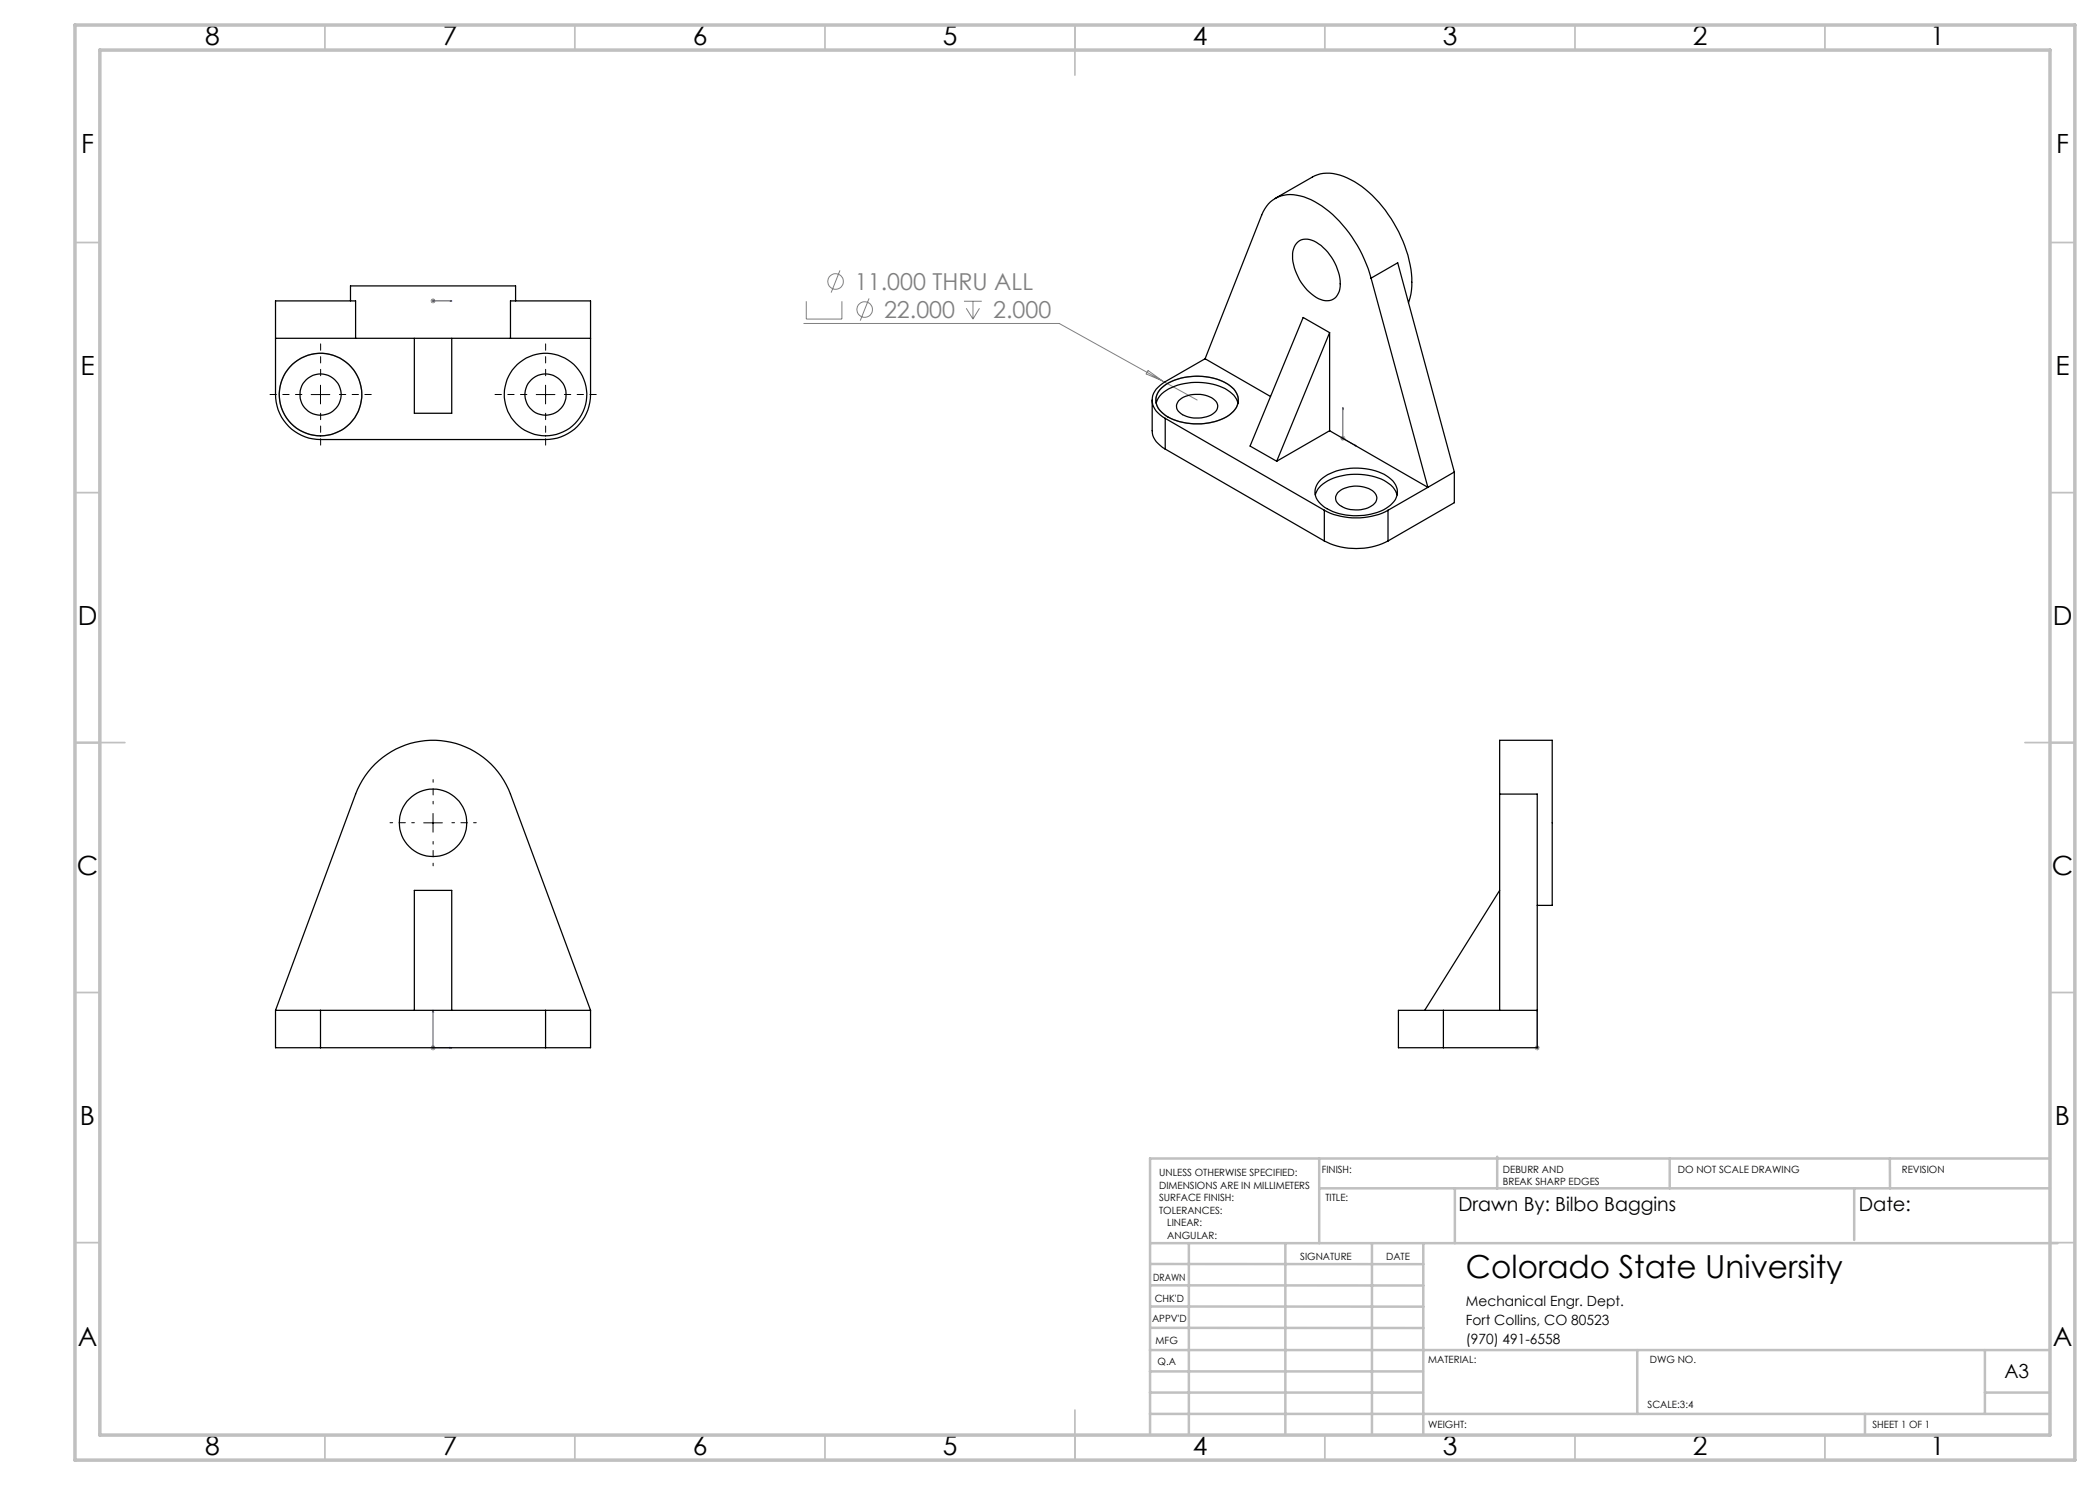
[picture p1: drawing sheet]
<svg xmlns="http://www.w3.org/2000/svg" width="420mm" height="297mm" viewBox="0 0 420 297" stroke-linecap="round" stroke-linejoin="round" font-family="sans-serif">
<g fill="none" stroke="#808080" stroke-width=".2">
<path d="M86.3 59.8l.7 .7M86.6 59.7v1M87 59.8l-.7 .7M168 54.1l-1.8 4.4M173.8 59.7l-1.8 4.4M86.1 60.2h1M160.8 64.7h51l20.7 11.5M161.3 60.3v3.5h7.1v-3.5M192.8 60.3h3.6M193.3 61.7l1.3 2.1M194.6 60.3v3.5M195.9 61.7l-1.3 2.1"/>
<path d="M229.6 74.1l2.9 2.1-3.3-1.4zM232.5 76.2l6.9 3.8M268.1 87.7h1M268.2 87.3l.7 .7M268.6 87.2v1M268.9 87.3l-.7 .7M86.1 209.5h1M86.3 209.2l.7 .7M86.6 209.1v1M87 209.2l-.7 .7M306.9 209.5h1M307.1 209.2l.7 .7"/>
<path d="M307.4 209.1v1M307.8 209.2l-.7 .7"/>
<circle cx="167.1" cy="56.3" r="1.55"/>
<circle cx="172.9" cy="61.9" r="1.55"/>
</g>
<g fill="none" stroke="#00f" stroke-width=".2">
<path d="M86.5 60.2h.2zM86.6 60.2h.1M86.6 60.2h3.8M90.4 60.2h-.4h.4M268.6 81.5v6.2l2.7 1.5M268.6 81.5v.3zM271 89l.3 .2-.3-.1zM86.6 202v7.5h3.8M86.6 202l.1 .4h-.2zM90 209.5h.4l-.4 .2zM307.4 209.5v.2zM307.4 202v.4v-.4"/>
<path d="M307.4 209.5h.1M307.4 202v7.5"/>
</g>
<g fill="none" stroke="#808080" stroke-width=".25">
<path d="M232.4 77.5a11.8 11.8 0 0 1 9.7-2 7 7 0 0 1 5.4 3.6 3.4 3.4 0 0 1-1.7 3.9 12.7 12.7 0 0 1-12.8 0 3.3 3.3 0 0 1-.6-5.5z"/>
<circle cx="64.1" cy="78.9" r="8.2"/>
</g>
<path d="M82.9 164.5h-4.9M86.6 160.8v-4.9M86.6 168.3v4.9M90.4 164.5h4.8" fill="none" stroke="#000" stroke-width=".2" stroke-dasharray="15.2 1.3 1.3 1.3" stroke-dashoffset="14.7"/>
<path d="M62.2 78.9h3.8M64.1 77v3.8M107.2 78.9h3.8M109.1 77v3.8M84.7 164.6h3.8M86.6 162.7v3.7" fill="none" stroke="#000" stroke-width=".2"/>
<g fill="none" stroke="#c0c0c0" stroke-width=".35">
<path d="M65 5v5M115 5v5M165 5v5M215 5v10M265 5v5M315 5v5M365 5v5M15 48.5h5M410 48.5h5M15 98.5h5M410 98.5h5M15 148.5h10"/>
<path d="M405 148.5h10M15 198.5h5M410 198.5h5M15 248.5h5M410 248.5h5M65 287v5M115 287v5M165 287v5M215 282v10M265 287v5M315 287v5M365 287v5"/>
</g>
<g fill="none" stroke="#c0c0c0" stroke-width=".5">
<path d="M263.8 231.7v16.9M263.8 237.7h146.2M291 237.7v10.9M299.4 231.3v6.4M333.9 231.7v6M370.8 237.7v10.3M378 231.7v6M410 231.7h-180v55.2M230.1 248.6h181.4M230.1 257.1h54.6M230.1 252.8h54.6M237.8 248.8v38.2"/>
<path d="M257.1 248.6v38.2M274.4 248.8v38.2M284.7 248.6v38.2M230 278.5h54.6M230 274.3h54.6M230 270h180M230 265.6h54.7M230.1 261.3h54.6M327.4 270v12.8M397 278.5h13M397 270v12.8M230 282.8h180"/>
<path d="M373 282.8v4.2"/>
</g>
<path d="M15 5h400v287h-400zM20 10h390v277h-390z" fill="none" stroke="#c0c0c0" stroke-width=".7"/>
<path d="M60.4 78.9h-6.4M64.1 75.1v-6.3M67.9 78.9h6.3M105.4 78.9h-6.4M109.1 75.1v-6.3M112.9 78.9h6.3M64.1 82.6v6.4M109.1 82.6v6.4" fill="none" stroke="#000" stroke-width=".2" stroke-dasharray="15.2 1.3 1.3 1.3" stroke-dashoffset="14"/>
<g fill="#00f">
<path d="M90 209.5h.4l-.4 .2zM86.6 202l.1 .4h-.2zM90 60.2h.4zM86.5 60.2h.2zM271 89l.3 .2-.3-.1zM268.6 81.5v.3z"/>
<path d="M307.4 209.5v.2zM307.4 202v.4z"/>
</g>
<g fill="none" stroke="#000" stroke-width=".25">
<path d="M255 39.7l7.5-4.3a7.8 7.8 0 0 1 7.7 .5 24.3 24.3 0 0 1 10.4 12.4 17.8 17.8 0 0 1 1.2 12l-.1 .3M259.3 48.6a3 3 0 0 1 4-.1 10.2 10.2 0 0 1 4.7 9.3 2.73 2.73 0 0 1-4.3 2 10.1 10.1 0 0 1-5.1-9.6l.3-.8zM274.2 55.6a25.6 25.6 0 0 0-11.3-15.3 8.7 8.7 0 0 0-7.3-.9 6.1 6.1 0 0 0-3.3 3.6l-11.3 28.8M274.2 55.6l11.4 41.9M274.2 55.6l5.3-3 11.4 41.8M55.1 67.7h16M70.1 60.2v-3h33v3M71.1 67.7h31M71.1 67.7v-7.5h-16v18.7a9 9 0 0 0 9 9h45a9 9 0 0 0 9-9v-18.7h-16v7.5M82.9 67.7v15h7.4v-15M102.1 67.7h16M232 77.9a10.9 10.9 0 0 1 9.1-2.6 8.7 8.7 0 0 1 6 2.9 3.3 3.3 0 0 1-1.2 4.8 12.7 12.7 0 0 1-12.8 .1 3.4 3.4 0 0 1-1.6-4.4z"/>
<path d="M241 71.8l-8 4.5a4.2 4.2 0 0 0-2.5 4.6l.7 1.3 1.8 1.5M241 71.8l13.1 7.5M265.9 66.5v19.6M265.9 66.5l-5.3-3-10.6 25.7 5.3 3M265.9 66.5l-10.6 25.7M230.4 80v6.1a4.4 4.4 0 0 0 2.6 3.7M231.2 80.6a5.1 5.1 0 0 1 3.6-3.3 12.6 12.6 0 0 1 11.2 1l1.1 1.1 .5 1.2M233 83.7l31.9 18.4M233 83.7v6.1M233 89.8l31.9 18.4M235.7 80.1a5.9 5.9 0 0 1 7.3-.1 1.66 1.66 0 0 1-.5 2.8 5.9 5.9 0 0 1-6.9-.6l-.3-.6v-.6zM263.1 99a5.5 5.5 0 0 1 4.2-3.6 13 13 0 0 1 10 1l1.3 1 .8 1.6"/>
<path d="M264.2 95.9a12.1 12.1 0 0 1 10.8-1.7 6 6 0 0 1 4.4 3.6 3.7 3.7 0 0 1-2.2 3.9 12.3 12.3 0 0 1-12.7-.6 3.2 3.2 0 0 1-.3-5.2zM265.9 86.1l19.7 11.4M265.9 86.1l-10.6 6.1M267.5 98.5a5.8 5.8 0 0 1 7.5 .2 1.77 1.77 0 0 1-1 2.7 5.9 5.9 0 0 1-6.6-.9l-.2-.5-.1-.6zM285.6 97.5l-8 4.6M290.9 94.4l-5.3 3.1M290.9 94.4v6.1l-13.3 7.7M264.9 102.1a14.1 14.1 0 0 0 12.7 0M264.9 108.2a14.1 14.1 0 0 0 12.7 0M264.9 102.1v6.1M277.6 102.1v6.1M299.9 158.8v-10.7h10.5v33h-3"/>
<path d="M299.9 158.8h7.5v50.7h-18.7M299.9 158.8v43.3M299.9 178.1l-15 24M55.1 202.1v7.4h9M55.1 202.1h9M55.1 202.1l16-43.3a16.5 16.5 0 0 1 15.5-10.8 16.5 16.5 0 0 1 15.5 10.8l16 43.3M64.1 202.1v7.4M64.1 209.5h45M64.1 202.1h45M82.9 202.1v-24h7.4v24M109.1 202.1h9M109.1 202.1v7.4"/>
<path d="M118.1 202.1v7.4h-9M288.7 202.1h-9v7.4h9M288.7 202.1h18.7M288.7 202.1v7.4"/>
<circle cx="64.1" cy="78.9" r="4.1"/>
<circle cx="64.1" cy="78.9" r="8.3"/>
<circle cx="109.1" cy="78.9" r="4.1"/>
<circle cx="109.1" cy="78.9" r="8.3"/>
<circle cx="86.6" cy="164.6" r="6.7"/>
</g>
<text font-size="6.3" x="293.2" y="255.5">Colorado State University</text>
<g font-size="5.3">
<text x="41" y="8.9">8</text>
<text x="88.5" y="8.9">7</text>
<text x="138.5" y="8.9">6</text>
<text x="188.5" y="8.9">5</text>
<text x="238.5" y="8.9">4</text>
<text x="288.5" y="8.9">3</text>
<text x="338.5" y="8.9">2</text>
<text x="386" y="8.9">1</text>
<text x="16.2" y="30.7">F</text>
<text x="411.2" y="30.7">F</text>
<text x="16.1" y="74.9">E</text>
<text x="411.1" y="74.9">E</text>
<text x="15.5" y="124.9">D</text>
<text x="410.5" y="124.9">D</text>
<text x="15.4" y="174.9">C</text>
<text x="410.4" y="174.9">C</text>
<text x="16" y="224.9">B</text>
<text x="411" y="224.9">B</text>
<text x="15.5" y="269.2">A</text>
<text x="410.5" y="269.2">A</text>
<text x="41" y="290.9">8</text>
<text x="88.5" y="290.9">7</text>
<text x="138.5" y="290.9">6</text>
<text x="188.5" y="290.9">5</text>
<text x="238.5" y="290.9">4</text>
<text x="288.5" y="290.9">3</text>
<text x="338.5" y="290.9">2</text>
<text x="386" y="290.9">1</text>
</g>
<g font-size="4.7" fill="#808080">
<text x="171" y="58">11.000 THRU ALL</text>
<text x="176.8" y="63.6">22.000</text>
<text x="198.6" y="63.6">2.000</text>
</g>
<g font-size="3.9">
<text x="291.7" y="242.2">Drawn By: Bilbo Baggins</text>
<text x="371.7" y="242.2">Date:</text>
<text x="400.9" y="275.5">A3</text>
</g>
<g font-size="2.8">
<text x="293.2" y="261.1">Mechanical Engr. Dept.</text>
<text x="293.2" y="264.9">Fort Collins, CO 80523</text>
<text x="293.2" y="268.7">(970) 491-6558</text>
</g>
<g font-size="2">
<text x="231.8" y="235.2">UNLESS OTHERWISE SPECIFIED:</text>
<text x="231.8" y="237.7">DIMENSIONS ARE IN MILLIMETERS</text>
<text x="264.4" y="234.6">FINISH:</text>
<text x="300.6" y="234.6">DEBURR AND</text>
<text x="300.6" y="237.1">BREAK SHARP EDGES</text>
<text x="335.6" y="234.6">DO NOT SCALE DRAWING</text>
<text x="380.4" y="234.6">REVISION</text>
<text x="231.8" y="240.2">SURFACE FINISH:</text>
<text x="231.8" y="242.7">TOLERANCES:</text>
<text x="233.4" y="245.2">LINEAR:</text>
<text x="265.1" y="240.2">TITLE:</text>
<text x="233.5" y="247.7">ANGULAR:</text>
<text x="260" y="251.9">SIGNATURE</text>
<text x="277.2" y="251.9">DATE</text>
<text x="230.6" y="256.1">DRAWN</text>
<text x="230.9" y="260.3">CHK'D</text>
<text x="230.4" y="264.4">APPV'D</text>
<text x="231.1" y="268.8">MFG</text>
<text x="231.5" y="273">Q.A</text>
<text x="285.6" y="272.5">MATERIAL:</text>
<text x="330" y="272.5">DWG NO.</text>
<text x="329.5" y="281.7">SCALE:3:4</text>
<text x="285.6" y="285.5">WEIGHT:</text>
<text x="374.5" y="285.6">SHEET 1 OF 1</text>
</g>
</svg>
